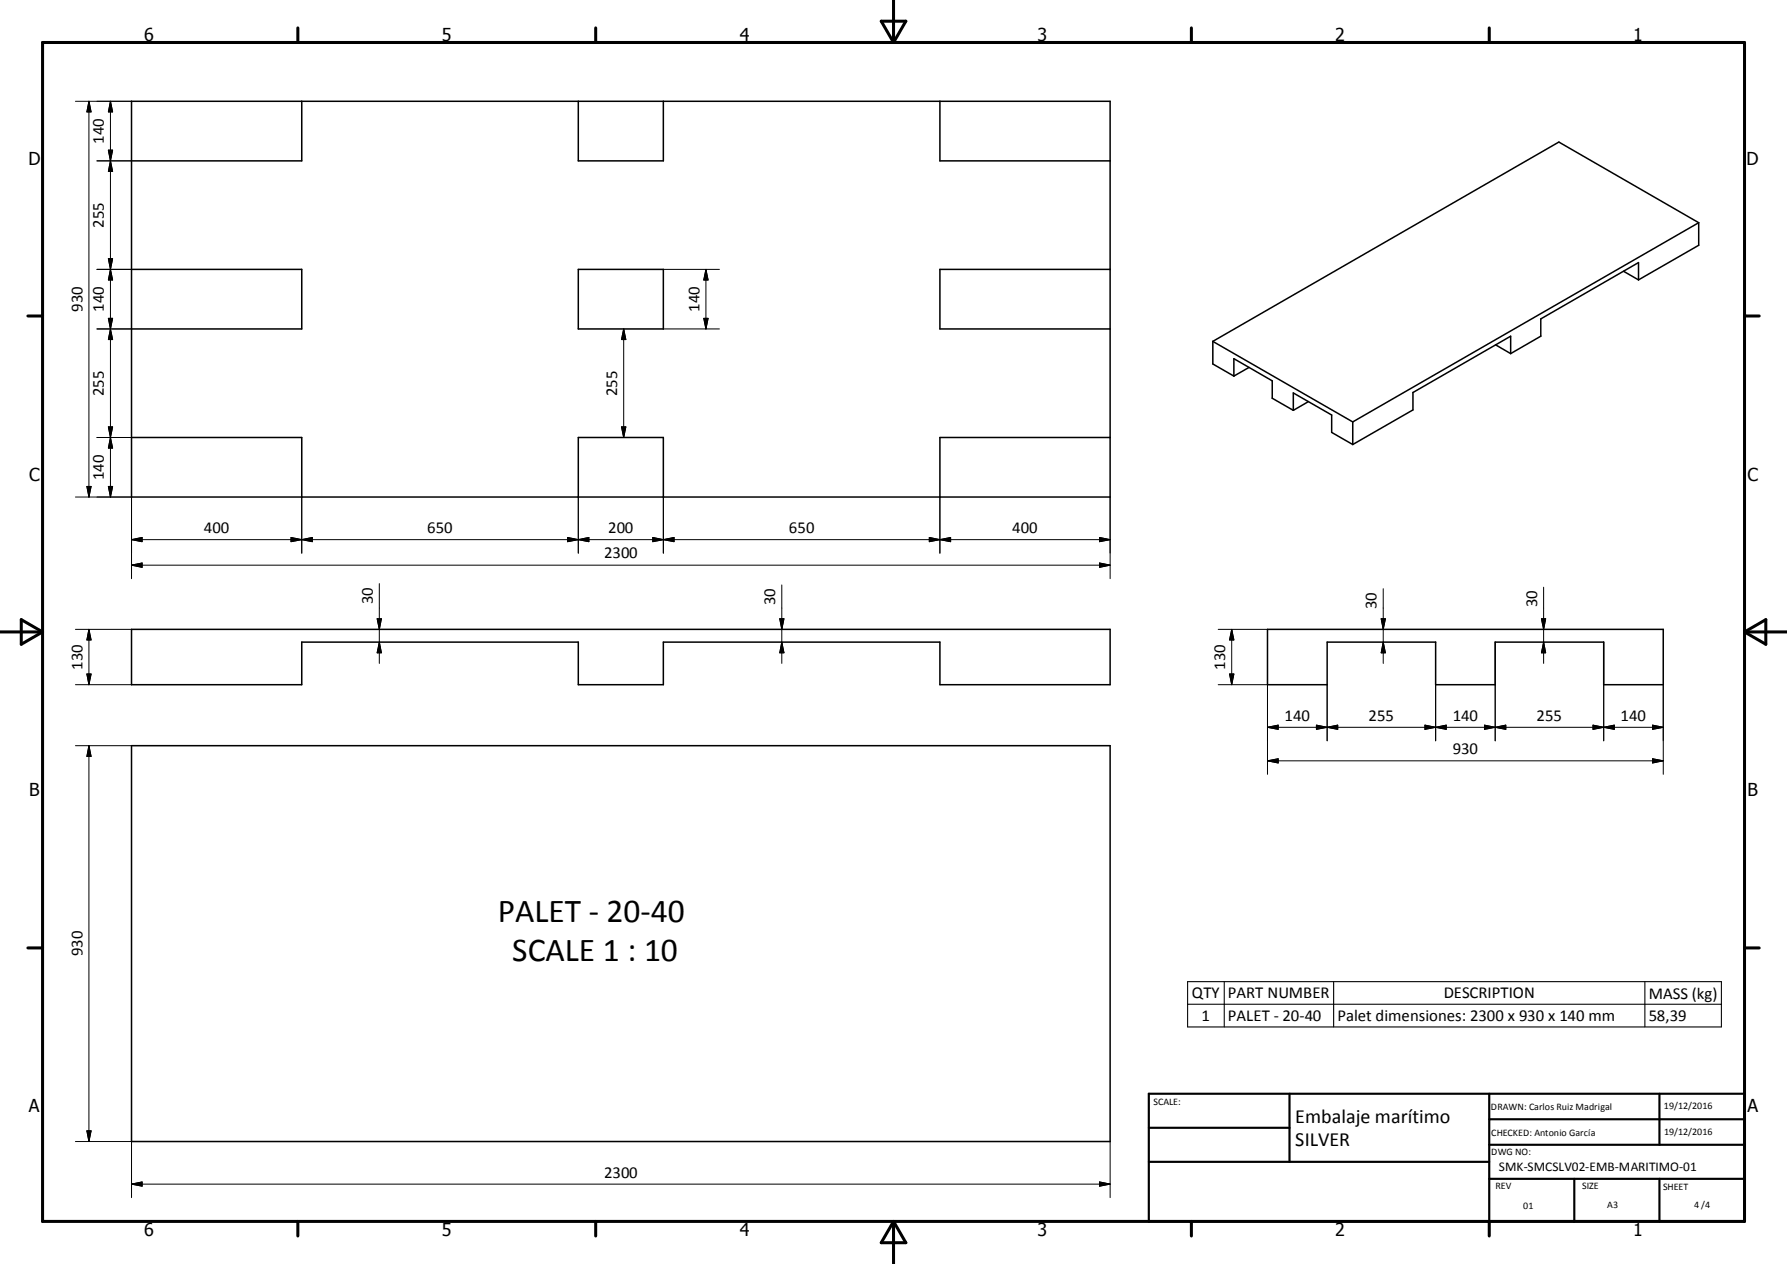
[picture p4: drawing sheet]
<svg xmlns="http://www.w3.org/2000/svg" width="420mm" height="297mm" viewBox="0 0 420 297" stroke-linecap="round" stroke-linejoin="round" font-family="sans-serif">
<g fill="none" stroke="#000" stroke-width=".36">
<path d="M30.9 23.8h230v93h-230zM70.9 23.8v14h-40M135.9 23.8v14h20v-14M220.9 23.8v14h40M399.3 52.3l-81.3 46.8M399.3 52.3l-32.9-18.9-81.3 46.8M399.3 52.3v5.3l-14.2 8.2M30.9 63.3h40v14h-40M135.9 63.3h20v14h-20zM260.9 63.3h-40v14h40M381.6 63.7l3.5 2.1M385.1 65.8v-4.1l-22.9 13.2v4.1l-7.1 4.1"/>
<path d="M285.1 80.2l32.9 18.9M285.1 80.2v5.3l4.9 2.9M290 88.4v-4.1l9 5.2v4.1l5 2.8M293.6 86.3l-3.6 2.1M304 96.4v-4.1l9 5.2v4.1l5 2.9M307.5 94.4l-3.5 2M318 99.1v5.4M351.5 81l3.6 2.1M355.1 83.1v-4.1l-23 13.2v4.1l-14.1 8.2M30.9 102.8h40v14M135.9 116.8v-14h20v14M260.9 102.8h-40v14"/>
<path d="M30.9 147.9h230v13h-40v-10h-65v10h-20v-10h-65v10h-40zM297.9 147.9h93v13h-14v-10h-25.5v10h-14v-10h-25.5v10h-14zM30.9 175.2h230v93h-230z"/>
</g>
<g fill="none" stroke="#000" stroke-width=".71">
<path d="M10 10h400v277h-400zM70 6.6v3.4M140 6.6v3.4M207.1 5h5.8l-2.9 5zM210 0v10M280 6.6v3.4M350 6.6v3.4M6.6 74.2h3.4M410 74.2h3.5M0 148.5h10M5 145.6l5 2.9-5 2.9zM410 148.5h10.1"/>
<path d="M410 148.5l5.1-2.9v5.8zM6.6 222.7h3.4M410 222.7h3.5M70 287v3.4M140 287v3.4M210 287v10M210 287l2.9 5h-5.8zM280 287v3.4M350 287v3.4"/>
</g>
<path d="M270 257h140v30h-140zM303.1 257v16M350 257v30M390.1 257v12M270 265h33.1M270 273h80M350 277h60M350 269h60M350 263h60M370 277v10M390.1 277v10" fill="none" stroke="#000" stroke-width=".51"/>
<path d="M279.1 230.7h125.5v10.6h-125.5zM279.1 236h125.5M287.8 230.7v10.6M313.5 230.7v10.6M386.6 230.7v10.6" fill="none" stroke="#000" stroke-width=".25"/>
<g fill="none" stroke="#000" stroke-width=".24">
<path d="M17.7 23.8h13.2M20.9 23.8v93M20.9 23.8l.5 2.5h-1zM22.8 37.8h8.1M25.5 35.3h1l-.5 2.5zM26 23.8l.5 2.5h-1zM26 23.8v93M26 37.8l.5 2.5h-1zM22.8 63.3h8.1M22.8 77.3h8.1M25.5 60.8h1l-.5 2.5zM25.5 74.8h1l-.5 2.5z"/>
<path d="M26 63.3l.5 2.5h-1zM26 77.3l.5 2.5h-1zM146.6 77.3l.5 2.5h-1zM146.6 77.3v25.5M155.9 63.3h13.2M155.9 77.3h13.2M165.4 74.8h1l-.5 2.5zM165.9 63.3l.5 2.5h-1zM165.9 63.3v14M17.7 116.8h13.2v19.2M20.4 114.3h1l-.5 2.5zM22.8 102.8h8.1"/>
<path d="M25.5 114.3h1l-.5 2.5zM25.5 100.3h1l-.5 2.5zM26 102.8l.5 2.5h-1zM70.9 116.8v13.2M135.9 116.8v13.2M146.1 100.3h1l-.5 2.5zM155.9 116.8v13.2M220.9 116.8v13.2M260.9 116.8v19.2M30.9 132.8h230M30.9 132.8l2.5-.5v1zM30.9 126.8l2.5-.5v1z"/>
<path d="M30.9 126.8h230M68.4 126.3l2.5 .5-2.5 .5zM70.9 126.8l2.5-.5v1zM89.2 137.1v18.8M133.4 126.3l2.5 .5-2.5 .5zM135.9 126.8l2.5-.5v1zM153.4 126.3l2.5 .5-2.5 .5zM155.9 126.8l2.5-.5v1zM183.8 137.4v18.5M218.4 126.3l2.5 .5-2.5 .5zM220.9 126.8l2.5-.5v1zM258.4 132.3l2.5 .5-2.5 .5z"/>
<path d="M258.4 126.3l2.5 .5-2.5 .5zM325.1 138.3v17.6M362.8 138v17.9M17.7 147.9h13.2M20.4 158.4h1l-.5 2.5zM20.9 147.9v13M20.9 147.9l.5 2.5h-1zM88.7 145.4h.9l-.4 2.5zM89.2 150.9l.4 2.5h-.9zM183.3 145.4h1l-.5 2.5zM183.8 150.9l.5 2.5h-1zM286.3 147.9h11.6"/>
<path d="M289 158.4h1l-.5 2.5zM289.5 147.9l.5 2.5h-1zM289.5 147.9v13M324.6 145.4h1l-.5 2.5zM325.1 150.9l.5 2.5h-1zM351.4 150.9v23.2M362.3 145.4h1l-.5 2.5zM362.8 150.9l.5 2.5h-1zM376.9 150.9v23.2M17.7 175.2h13.2M17.7 160.9h13.2M20.9 175.2v93"/>
<path d="M20.9 175.2l.5 2.5h-1zM286.3 160.9h11.6v21M297.9 170.9h93M297.9 170.9l2.5-.5v1zM297.9 178.8l2.5-.5v1zM297.9 178.8h93M309.4 170.4l2.5 .5-2.5 .5zM311.9 170.9l2.5-.5v1zM311.9 160.9v13.2M334.9 170.4l2.5 .5-2.5 .5zM337.4 160.9v13.2M337.4 170.9l2.5-.5v1z"/>
<path d="M348.9 170.4l2.5 .5-2.5 .5zM351.4 170.9l2.5-.5v1zM374.4 170.4l2.5 .5-2.5 .5zM376.9 170.9l2.5-.5v1zM388.4 170.4l2.5 .5-2.5 .5zM388.4 178.3l2.5 .5-2.5 .5zM390.9 160.9v21M17.7 268.2h13.2v13.2M20.4 265.7h1l-.5 2.5zM30.9 278.2l2.5-.5v1zM30.9 278.2h230M258.4 277.7l2.5 .5-2.5 .5z"/>
<path d="M260.9 268.2v13.2"/>
</g>
<g fill="#000" stroke="#000" stroke-width=".24">
<path d="M20.9 23.8l.5 2.5h-1zM25.5 35.3h1l-.5 2.5zM26 23.8l.5 2.5h-1zM26 37.8l.5 2.5h-1zM25.5 60.8h1l-.5 2.5zM25.5 74.8h1l-.5 2.5zM26 63.3l.5 2.5h-1zM26 77.3l.5 2.5h-1zM146.6 77.3l.5 2.5h-1zM165.4 74.8h1l-.5 2.5zM165.9 63.3l.5 2.5h-1zM20.4 114.3h1l-.5 2.5z"/>
<path d="M25.5 100.3h1l-.5 2.5zM25.5 114.3h1l-.5 2.5zM26 102.8l.5 2.5h-1zM146.1 100.3h1l-.5 2.5zM30.9 132.8l2.5-.5v1zM30.9 126.8l2.5-.5v1zM68.4 126.3l2.5 .5-2.5 .5zM70.9 126.8l2.5-.5v1zM133.4 126.3l2.5 .5-2.5 .5zM135.9 126.8l2.5-.5v1zM153.4 126.3l2.5 .5-2.5 .5zM155.9 126.8l2.5-.5v1z"/>
<path d="M218.4 126.3l2.5 .5-2.5 .5zM220.9 126.8l2.5-.5v1zM258.4 132.3l2.5 .5-2.5 .5zM258.4 126.3l2.5 .5-2.5 .5zM20.4 158.4h1l-.5 2.5zM20.9 147.9l.5 2.5h-1zM88.7 145.4h.9l-.4 2.5zM89.2 150.9l.4 2.5h-.9zM183.3 145.4h1l-.5 2.5zM183.8 150.9l.5 2.5h-1zM289 158.4h1l-.5 2.5zM289.5 147.9l.5 2.5h-1z"/>
<path d="M324.6 145.4h1l-.5 2.5zM325.1 150.9l.5 2.5h-1zM362.3 145.4h1l-.5 2.5zM362.8 150.9l.5 2.5h-1zM20.9 175.2l.5 2.5h-1zM297.9 170.9l2.5-.5v1zM297.9 178.8l2.5-.5v1zM309.4 170.4l2.5 .5-2.5 .5zM311.9 170.9l2.5-.5v1zM334.9 170.4l2.5 .5-2.5 .5zM337.4 170.9l2.5-.5v1zM348.9 170.4l2.5 .5-2.5 .5z"/>
<path d="M351.4 170.9l2.5-.5v1zM374.4 170.4l2.5 .5-2.5 .5zM376.9 170.9l2.5-.5v1zM388.4 170.4l2.5 .5-2.5 .5zM388.4 178.3l2.5 .5-2.5 .5zM20.4 265.7h1l-.5 2.5zM30.9 278.2l2.5-.5v1zM258.4 277.7l2.5 .5-2.5 .5z"/>
</g>
<g font-size="7.9">
<text x="117" y="216.7">PALET - 20-40</text>
<text x="120.4" y="225.7">SCALE 1 : 10</text>
</g>
<g font-size="4.7">
<text x="304.5" y="263.9">Embalaje marítimo</text>
<text x="304.5" y="269.3">SILVER</text>
</g>
<g font-size="4.2">
<text x="33.9" y="9.6">6</text>
<text x="103.9" y="9.6">5</text>
<text x="173.9" y="9.6">4</text>
<text x="243.8" y="9.6">3</text>
<text x="313.9" y="9.6">2</text>
<text x="383.9" y="9.6">1</text>
<text x="6.7" y="38.7">D</text>
<text x="410.5" y="38.7">D</text>
<text x="6.9" y="112.9">C</text>
<text x="410.7" y="112.9">C</text>
<text x="6.9" y="187.1">B</text>
<text x="410.7" y="187.1">B</text>
<text x="6.8" y="261.4">A</text>
<text x="410.7" y="261.4">A</text>
<text x="33.9" y="290.4">6</text>
<text x="103.9" y="290.4">5</text>
<text x="173.9" y="290.4">4</text>
<text x="243.8" y="290.4">3</text>
<text x="313.9" y="290.4">2</text>
<text x="383.9" y="290.4">1</text>
</g>
<g font-size="3.9">
<text x="24.4" y="33.8" transform="rotate(-90 24.4 33.8)">140</text>
<text x="24.4" y="53.5" transform="rotate(-90 24.4 53.5)">255</text>
<text x="19.4" y="73.3" transform="rotate(-90 19.4 73.3)">930</text>
<text x="24.4" y="73.3" transform="rotate(-90 24.4 73.3)">140</text>
<text x="164.4" y="73.3" transform="rotate(-90 164.4 73.3)">140</text>
<text x="24.4" y="93" transform="rotate(-90 24.4 93)">255</text>
<text x="145" y="93" transform="rotate(-90 145 93)">255</text>
<text x="24.4" y="112.8" transform="rotate(-90 24.4 112.8)">140</text>
<text x="47.9" y="125.2">400</text>
<text x="100.4" y="125.2">650</text>
<text x="142.9" y="125.2">200</text>
<text x="185.4" y="125.2">650</text>
<text x="237.9" y="125.2">400</text>
<text x="142" y="131.2">2300</text>
<text x="87.6" y="141.9" transform="rotate(-90 87.6 141.9)">30</text>
<text x="182.2" y="142.2" transform="rotate(-90 182.2 142.2)">30</text>
<text x="323.5" y="143.1" transform="rotate(-90 323.5 143.1)">30</text>
<text x="361.3" y="142.7" transform="rotate(-90 361.3 142.7)">30</text>
<text x="19.4" y="157.4" transform="rotate(-90 19.4 157.4)">130</text>
<text x="288" y="157.4" transform="rotate(-90 288 157.4)">130</text>
<text x="301.9" y="169.3">140</text>
<text x="321.6" y="169.3">255</text>
<text x="341.5" y="169.3">140</text>
<text x="361.2" y="169.3">255</text>
<text x="380.9" y="169.3">140</text>
<text x="341.5" y="177.2">930</text>
<text x="19.4" y="224.7" transform="rotate(-90 19.4 224.7)">930</text>
<text x="280.2" y="234.6">QTY</text>
<text x="282.4" y="239.9">1</text>
<text x="288.6" y="234.5">PART NUMBER</text>
<text x="288.6" y="239.9">PALET - 20-40</text>
<text x="314.4" y="239.9">Palet dimensiones: 2300 x 930 x 140 mm</text>
<text x="339.3" y="234.6">DESCRIPTION</text>
<text x="387.5" y="234.7">MASS (kg)</text>
<text x="387.5" y="239.9">58,39</text>
<text x="142" y="276.7">2300</text>
</g>
<text font-size="3.1" x="352.3" y="275.3">SMK-SMCSLV02-EMB-MARITIMO-01</text>
<g font-size="2.4">
<text x="271.1" y="259.7">SCALE:</text>
<text x="350.4" y="260.8">DRAWN: Carlos Ruiz Madrigal</text>
<text x="391.1" y="260.6">19/12/2016</text>
<text x="350.5" y="267">CHECKED: Antonio García</text>
<text x="391.2" y="266.7">19/12/2016</text>
<text x="350.5" y="271.4">DWG NO:</text>
<text x="351.5" y="279.3">REV</text>
<text x="371.9" y="279.4">SIZE</text>
<text x="390.9" y="279.6">SHEET</text>
<text x="358.1" y="284.1">01</text>
<text x="377.8" y="283.9">A3</text>
<text x="398.2" y="283.8">4 /4</text>
</g>
</svg>
